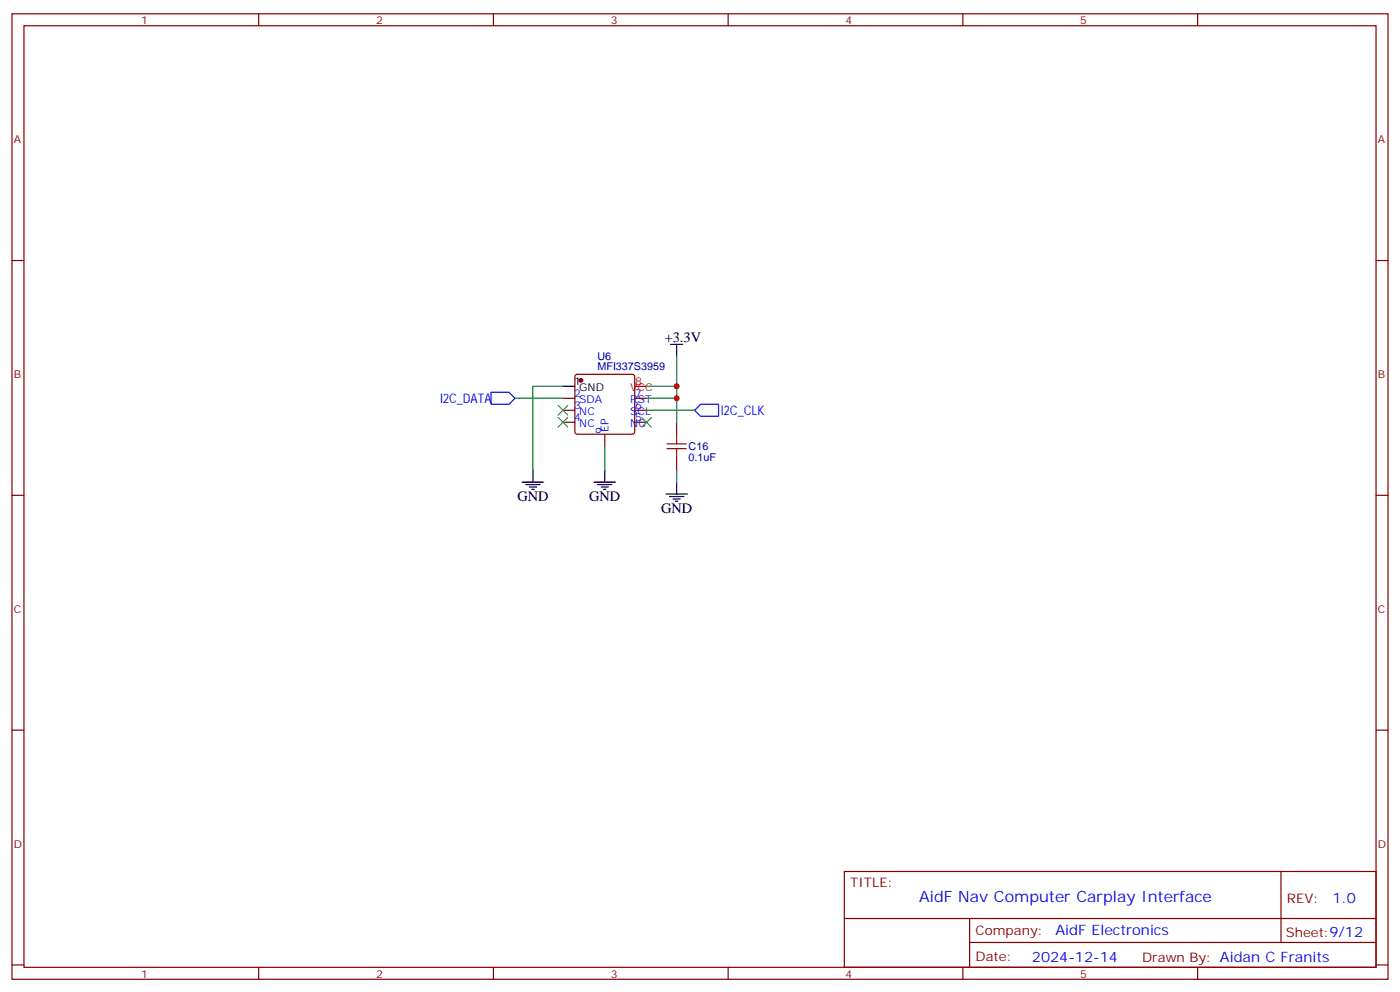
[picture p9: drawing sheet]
<svg xmlns="http://www.w3.org/2000/svg" width="412mm" height="292mm" viewBox="0 0 412 292" stroke-linecap="round" stroke-linejoin="round" font-family="sans-serif">
<g fill="none" stroke="#870000" stroke-width=".35">
<path d="M3.5 4.1h405.4v284.3h-405.4zM7.1 7.6h398.2v277.3h-398.2zM76.2 4.1v3.5M145.3 4.1v3.5M214.5 4.1v3.5M283.6 4.1v3.5M352.8 4.1v3.5M3.5 76.7h3.6M405.3 76.7h3.6M165.8 117.3h3.5M169.6 110.4l.4-.2h16.3l.5 .2 .2 .5v16.3l-.3 .5-.4 .2h-16.3l-.5-.3-.2-.4v-16.3zM187 117.3h3.5"/>
<path d="M165.8 120.8h3.5M165.8 124.4h3.5M178.2 127.9v3.5M187 120.8h3.5M187 124.4h3.5M199.3 124.4v3.5M199.3 134.9v3.6M3.5 145.9h3.6M405.3 145.9h3.6M3.5 215h3.6M405.3 215h3.6M248.7 256.6h156.6v28.3h-156.6z"/>
<path d="M377.3 256.7v20.8M248.7 270.5h156.5M285.6 277.5h119.6M285.6 270.5v14.1M3.5 284.2h3.6M76.2 284.9v3.5M145.3 284.9v3.5M214.5 284.9v3.5M283.6 284.9v3.5M352.8 284.9v3.5M405.3 284.2h3.6"/>
</g>
<circle cx="171.1" cy="112" r=".53" fill="#870000" stroke="#870000" stroke-width=".35"/>
<g fill="none" stroke="#000" stroke-width=".35">
<path d="M165.8 113.8h3.5M197.6 101.4h3.5M199.3 101.4v3.6M157 138.5v3.5M178.2 138.5v3.5M153.8 142h6.4M154.9 142.7h4.2M155.9 143.4h2.1M156.6 144.1h.7M175 142h6.3M176 142.7h4.3M177.1 143.4h2.1"/>
<path d="M177.8 144.1h.7M196.1 145.5h6.4M197.2 146.2h4.2M198.3 146.9h2.1M199 147.6h.7M199.3 142v3.5"/>
</g>
<path d="M187 113.8h3.5" fill="none" stroke="#f00" stroke-width=".35"/>
<path d="M164.4 119.4l2.8 2.8M167.2 119.4l-2.8 2.8M164.4 122.9l2.8 2.9M167.2 122.9l-2.8 2.9M189.1 122.9l2.8 2.9M191.9 122.9l-2.8 2.9" fill="none" stroke="#3c3" stroke-width=".35"/>
<path d="M151.7 117.3h14.1M165.8 113.8h-8.8v24.7M199.3 105v8.8h-8.8M199.3 113.8v3.5h-8.8M199.3 117.3v7.1M178.2 131.4v7.1M190.5 120.8h14.1M199.3 138.5v3.5" fill="none" stroke="#008700" stroke-width=".35"/>
<path d="M144.6 115.5h5.3l1.8 1.8-1.8 1.8h-5.3zM204.6 120.8l1.8-1.7h5.3v3.5h-5.3z" fill="none" stroke="#00f" stroke-width=".35"/>
<path d="M196.5 132.1h5.6M196.5 130.7h5.6M199.3 127.9v2.8M199.3 132.1v2.8" fill="none" stroke="#a10000" stroke-width=".35"/>
<g fill="#c00">
<circle cx="199.3" cy="113.8" r=".88"/>
<circle cx="199.3" cy="117.3" r=".88"/>
</g>
<text font-size="4.6" fill="#00f" x="270.8" y="265.7">AidF Nav Computer Carplay Interface</text>
<g font-size="4.2">
<text x="195.8" y="100.7">+3.3V</text>
<text x="152.4" y="147.6">GND</text>
<text x="173.6" y="147.6">GND</text>
<text x="194.7" y="151.2">GND</text>
</g>
<g font-size="4.2" fill="#00f">
<text x="392.5" y="265.9">1.0</text>
<text x="310.9" y="275.5">AidF Electronics</text>
<text x="304" y="283.3">2024-12-14</text>
</g>
<g font-size="3.9" fill="#00f">
<text x="129.6" y="118.7">I2C_DATA</text>
<text x="212.4" y="122.2">I2C_CLK</text>
</g>
<g font-size="3.9" fill="#800">
<text x="250.5" y="261.2">TITLE:</text>
<text x="379.1" y="265.9">REV:</text>
<text x="287.4" y="275.4">Company:</text>
<text x="378.7" y="276">Sheet:9/12</text>
<text x="287.4" y="283.1">Date:</text>
<text x="336.4" y="283.2">Drawn By: Aidan C Franits</text>
</g>
<g font-size="3.2" fill="#800">
<text x="41.6" y="7.1">1</text>
<text x="110.8" y="7.1">2</text>
<text x="179.9" y="7.1">3</text>
<text x="249.1" y="7.1">4</text>
<text x="318.2" y="7.1">5</text>
<text x="4.1" y="42.2">A</text>
<text x="405.9" y="42.2">A</text>
<text x="4.1" y="111.3">B</text>
<text x="405.9" y="111.3">B</text>
<text x="4.1" y="180.4">C</text>
<text x="405.9" y="180.4">C</text>
<text x="4.1" y="249.6">D</text>
<text x="405.9" y="249.6">D</text>
<text x="41.6" y="287.9">1</text>
<text x="110.8" y="287.9">2</text>
<text x="179.9" y="287.9">3</text>
<text x="249.1" y="287.9">4</text>
<text x="318.2" y="287.9">5</text>
</g>
<g font-size="3.2" fill="#000080">
<text x="176" y="106">U6</text>
<text x="176" y="109.1">MFI337S3959</text>
<text x="202.8" y="135.8">0.1uF</text>
<text x="202.9" y="132.5">C16</text>
</g>
<g font-size="3.2">
<text x="169.2" y="113.4">1</text>
<text x="170.6" y="115.2">GND</text>
</g>
<g font-size="3.2" fill="#f00">
<text x="187.1" y="113.4">8</text>
<text x="185.7" y="115.2">VCC</text>
</g>
<g font-size="3.2" fill="#00f">
<text x="169.2" y="116.9">2</text>
<text x="170.6" y="118.7">SDA</text>
<text x="185.7" y="118.7">RST</text>
<text x="187.1" y="116.9">7</text>
<text x="169.2" y="120.5">3</text>
<text x="169.2" y="124">4</text>
<text x="170.6" y="122.2">NC</text>
<text x="170.6" y="125.8">NC</text>
<text x="185.7" y="125.8">NC</text>
<text x="185.7" y="122.2">SCL</text>
<text x="187.1" y="124">5</text>
<text x="187.1" y="120.5">6</text>
<text x="177.8" y="127.9" transform="rotate(-90 177.8 127.9)">9</text>
<text x="179.2" y="127.2" transform="rotate(-90 179.2 127.2)">EP</text>
</g>
</svg>
